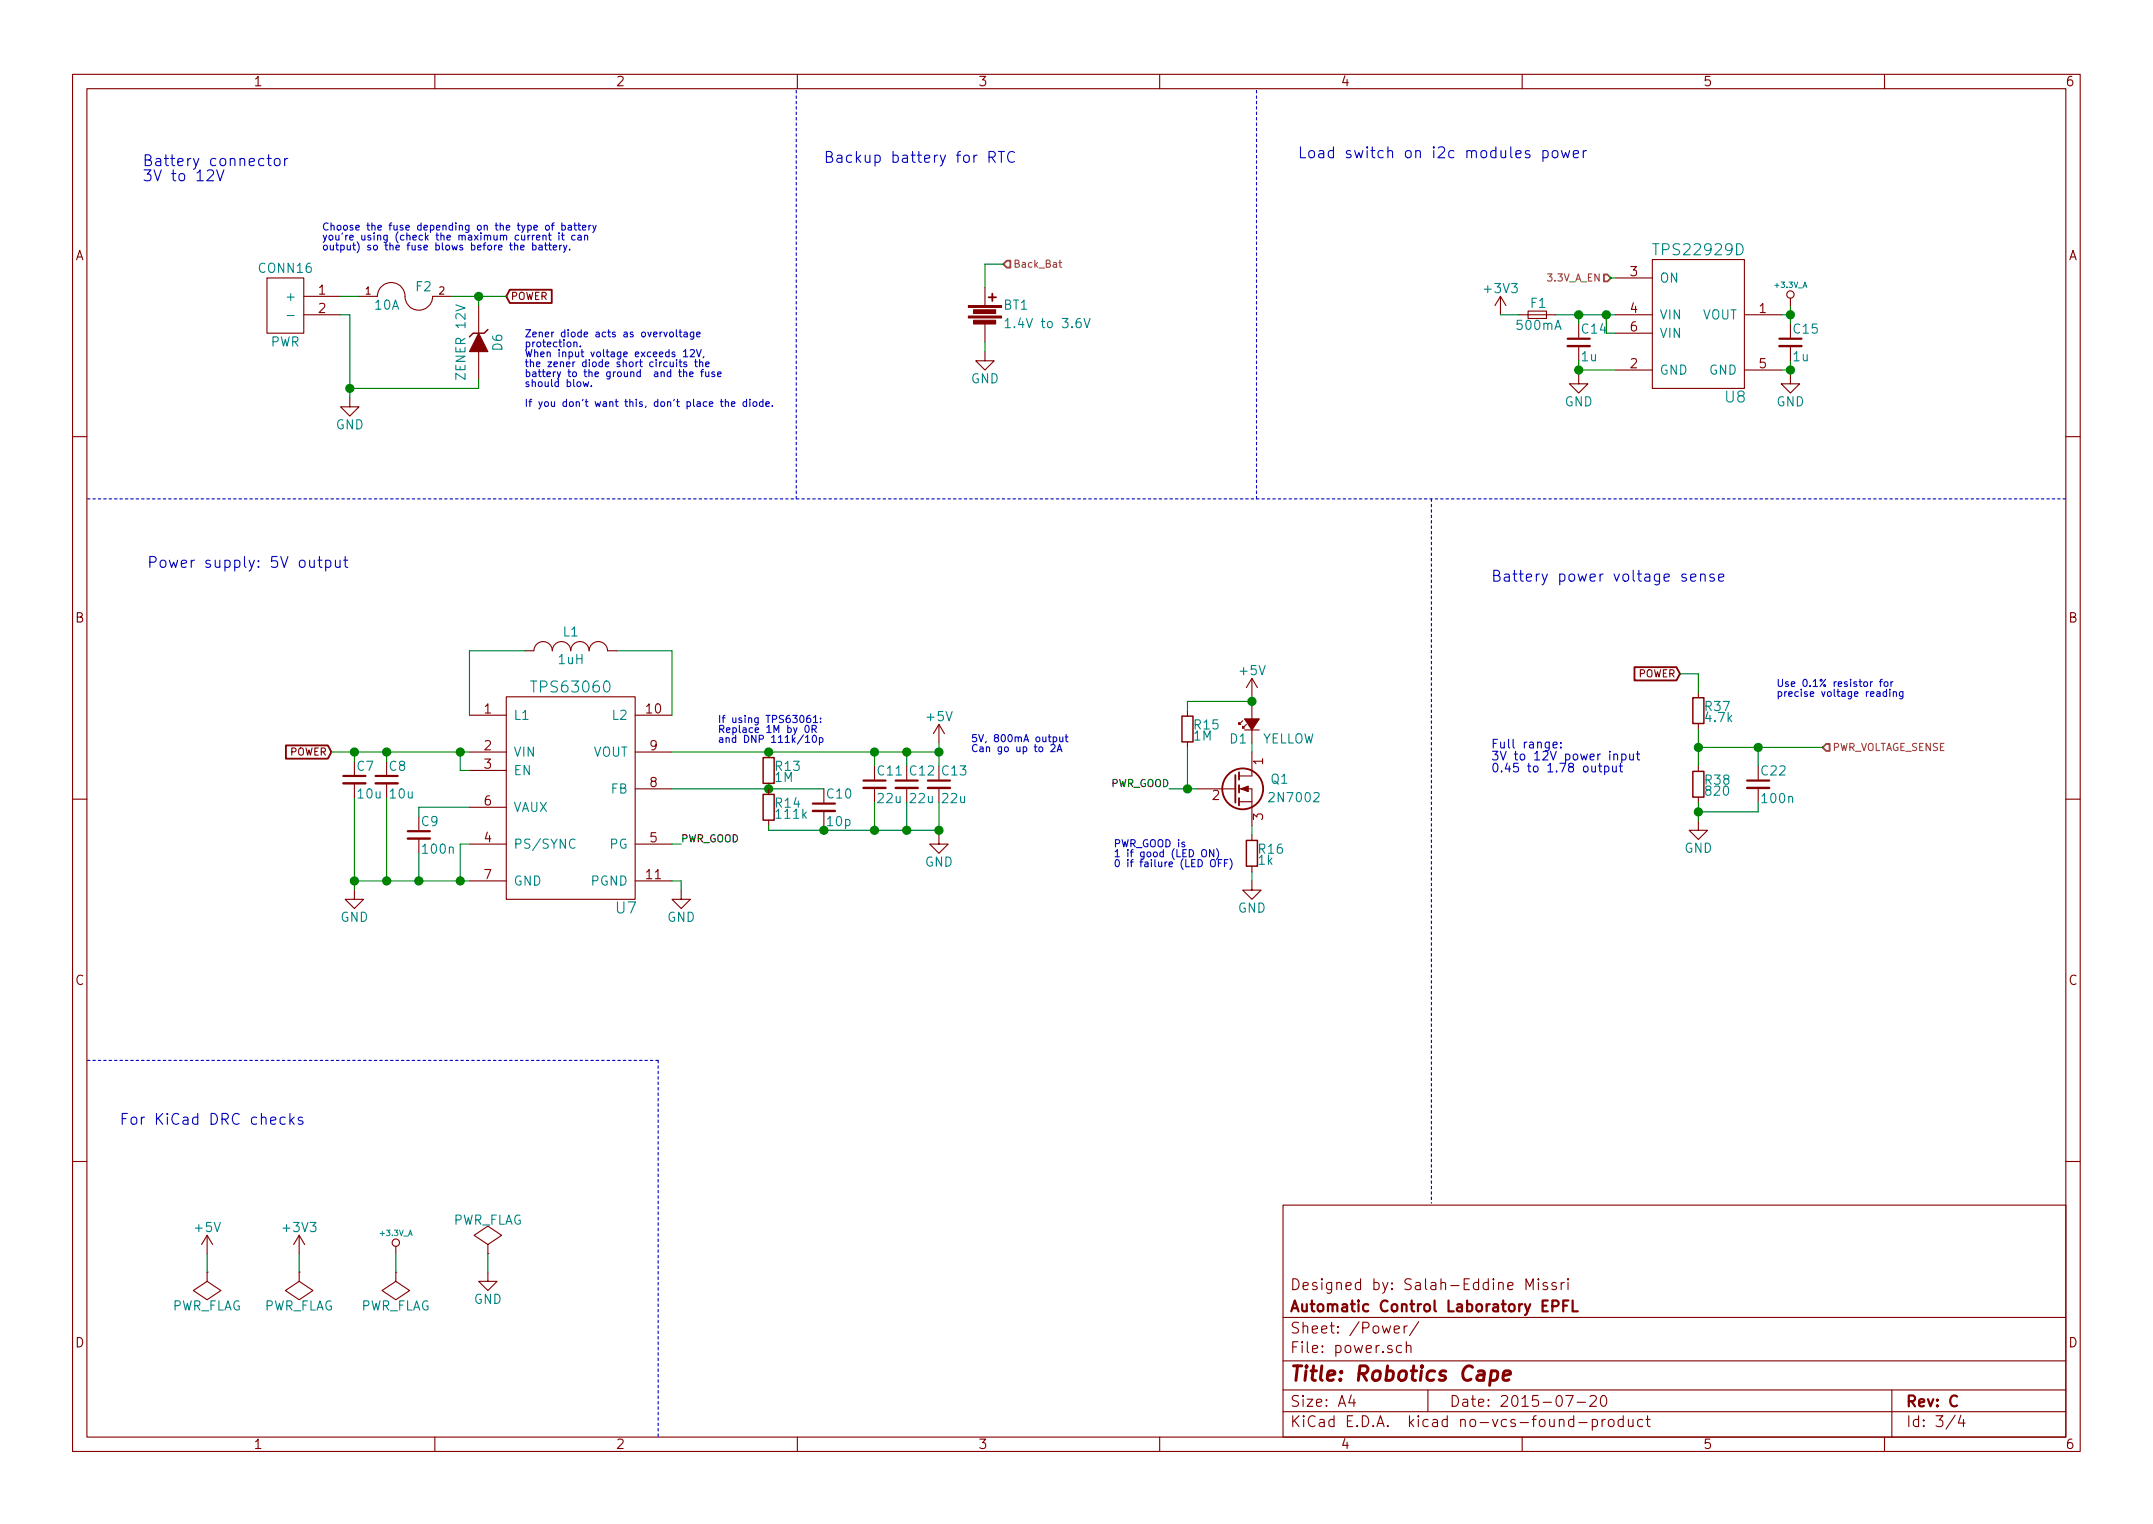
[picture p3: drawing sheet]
EESchema Schematic File Version 2
LIBS:power
LIBS:device
LIBS:transistors
LIBS:conn
LIBS:linear
LIBS:regul
LIBS:74xx
LIBS:cmos4000
LIBS:adc-dac
LIBS:memory
LIBS:xilinx
LIBS:microcontrollers
LIBS:dsp
LIBS:microchip
LIBS:analog_switches
LIBS:motorola
LIBS:texas
LIBS:intel
LIBS:audio
LIBS:interface
LIBS:digital-audio
LIBS:philips
LIBS:display
LIBS:cypress
LIBS:siliconi
LIBS:opto
LIBS:atmel
LIBS:contrib
LIBS:valves
LIBS:phoenix
LIBS:cvra
LIBS:_wireless
LIBS:_stm32
LIBS:_sensors
LIBS:_power
LIBS:_motor_drivers
LIBS:_linear-regulators
LIBS:_ic
LIBS:_div
LIBS:_connectors
LIBS:_charge-pump-regulators
LIBS:_audio
LIBS:_antenna
LIBS:National
LIBS:Mec
LIBS:IRF
LIBS:Comp2014
LIBS:robocape-cache
EELAYER 25 0
EELAYER END
$Descr A4 11693 8268
encoding utf-8
Sheet 3 4
Title "Robotics Cape"
Date "2015-07-20"
Rev "C"
Comp "Automatic Control Laboratory EPFL"
Comment1 "Designed by: Salah-Eddine Missri"
Comment2 ""
Comment3 ""
Comment4 ""
$EndDescr
$Comp
L PWR CONN16
U 1 1
P 1500 1650
F 0 "CONN16" H 1450 1850 50  0000 C CNN
F 1 "PWR" H 1450 1450 50  0000 C CNN
F 2 "_connectors:_Pin2mm_2" H 1750 1650 50  0001 C CNN
F 3 "DOCUMENTATION" H 1750 1650 50  0001 C CNN
	1    1500 1650
	-1   0    0    -1  
$EndComp
$Comp
L GND #PWR064
U 1 1
P 1900 2150
F 0 "#PWR064" H 1900 1900 50  0001 C CNN
F 1 "GND" H 1900 2000 50  0000 C CNN
F 2 "" H 1900 2150 60  0000 C CNN
F 3 "" H 1900 2150 60  0000 C CNN
	1    1900 2150
	1    0    0    -1  
$EndComp
Text GLabel 2750 1600 2    39   Input ~ 0
POWER
Text GLabel 1800 4075 0    39   Input ~ 0
POWER
$Comp
L C_Small C7
U 1 1
P 1925 4225
F 0 "C7" H 1935 4295 50  0000 L CNN
F 1 "10u" H 1935 4145 50  0000 L CNN
F 2 "Capacitors_SMD:C_0402" H 1925 4225 60  0001 C CNN
F 3 "" H 1925 4225 60  0000 C CNN
	1    1925 4225
	1    0    0    -1  
$EndComp
$Comp
L C_Small C8
U 1 1
P 2100 4225
F 0 "C8" H 2110 4295 50  0000 L CNN
F 1 "10u" H 2110 4145 50  0000 L CNN
F 2 "Capacitors_SMD:C_0402" H 2100 4225 60  0001 C CNN
F 3 "" H 2100 4225 60  0000 C CNN
	1    2100 4225
	1    0    0    -1  
$EndComp
$Comp
L INDUCTOR_SMALL L1
U 1 1
P 3100 3525
F 0 "L1" H 3100 3625 50  0000 C CNN
F 1 "1uH" H 3100 3475 50  0000 C CNN
F 2 "inductors:Laird_TYS6045" H 3100 3525 60  0001 C CNN
F 3 "" H 3100 3525 60  0000 C CNN
	1    3100 3525
	1    0    0    -1  
$EndComp
$Comp
L C_Small C9
U 1 1
P 2275 4525
F 0 "C9" H 2285 4595 50  0000 L CNN
F 1 "100n" H 2285 4445 50  0000 L CNN
F 2 "Capacitors_SMD:C_0402" H 2275 4525 60  0001 C CNN
F 3 "" H 2275 4525 60  0000 C CNN
	1    2275 4525
	1    0    0    -1  
$EndComp
$Comp
L GND #PWR065
U 1 1
P 1925 4825
F 0 "#PWR065" H 1925 4575 50  0001 C CNN
F 1 "GND" H 1925 4675 50  0000 C CNN
F 2 "" H 1925 4825 60  0000 C CNN
F 3 "" H 1925 4825 60  0000 C CNN
	1    1925 4825
	1    0    0    -1  
$EndComp
$Comp
L GND #PWR066
U 1 1
P 3700 4825
F 0 "#PWR066" H 3700 4575 50  0001 C CNN
F 1 "GND" H 3700 4675 50  0000 C CNN
F 2 "" H 3700 4825 60  0000 C CNN
F 3 "" H 3700 4825 60  0000 C CNN
	1    3700 4825
	1    0    0    -1  
$EndComp
$Comp
L GND #PWR067
U 1 1
P 6800 4775
F 0 "#PWR067" H 6800 4525 50  0001 C CNN
F 1 "GND" H 6800 4625 50  0000 C CNN
F 2 "" H 6800 4775 60  0000 C CNN
F 3 "" H 6800 4775 60  0000 C CNN
	1    6800 4775
	1    0    0    -1  
$EndComp
$Comp
L TPS63060 U7
U 1 1
P 3100 3925
F 0 "U7" H 3400 2925 60  0000 C CNN
F 1 "TPS63060" H 3100 4125 60  0000 C CNN
F 2 "_std:WSON10" H 3100 3925 60  0001 C CNN
F 3 "" H 3100 3925 60  0000 C CNN
	1    3100 3925
	1    0    0    -1  
$EndComp
$Comp
L R_Small R13
U 1 1
P 4175 4175
F 0 "R13" H 4205 4195 50  0000 L CNN
F 1 "1M" H 4205 4135 50  0000 L CNN
F 2 "Resistors_SMD:R_0402" H 4175 4175 60  0001 C CNN
F 3 "" H 4175 4175 60  0000 C CNN
	1    4175 4175
	1    0    0    -1  
$EndComp
$Comp
L +5V #PWR068
U 1 1
P 5100 4025
F 0 "#PWR068" H 5100 3875 50  0001 C CNN
F 1 "+5V" H 5100 4165 50  0000 C CNN
F 2 "" H 5100 4025 60  0000 C CNN
F 3 "" H 5100 4025 60  0000 C CNN
	1    5100 4025
	1    0    0    -1  
$EndComp
Wire Wire Line
	1900 2150 1900 1700
Wire Wire Line
	1900 1700 1850 1700
Wire Wire Line
	1850 1600 1950 1600
Wire Wire Line
	3650 4075 5100 4075
Connection ~ 4175 4075
Wire Wire Line
	3650 3875 3650 3525
Wire Wire Line
	3650 3525 3350 3525
Wire Wire Line
	2850 3525 2550 3525
Wire Wire Line
	2550 3525 2550 3875
Wire Wire Line
	2500 4775 2500 4575
Wire Wire Line
	1925 4775 2550 4775
Wire Wire Line
	2500 4575 2550 4575
Connection ~ 2500 4775
Wire Wire Line
	2275 4775 2275 4625
Wire Wire Line
	2275 4425 2275 4375
Wire Wire Line
	2275 4375 2550 4375
Wire Wire Line
	1800 4075 2550 4075
Wire Wire Line
	2100 4075 2100 4125
Wire Wire Line
	1925 4075 1925 4125
Connection ~ 2100 4075
Connection ~ 1925 4075
Wire Wire Line
	1925 4325 1925 4825
Connection ~ 1925 4775
Wire Wire Line
	2100 4775 2100 4325
Connection ~ 2100 4775
Connection ~ 2275 4775
Wire Wire Line
	3650 4775 3700 4775
Wire Wire Line
	3700 4775 3700 4825
Wire Wire Line
	3650 4275 4475 4275
Connection ~ 4175 4275
$Comp
L R_Small R14
U 1 1
P 4175 4375
F 0 "R14" H 4205 4395 50  0000 L CNN
F 1 "111k" H 4205 4335 50  0000 L CNN
F 2 "Resistors_SMD:R_0402" H 4175 4375 60  0001 C CNN
F 3 "" H 4175 4375 60  0000 C CNN
	1    4175 4375
	1    0    0    -1  
$EndComp
$Comp
L C_Small C10
U 1 1
P 4475 4375
F 0 "C10" H 4485 4445 50  0000 L CNN
F 1 "10p" H 4485 4295 50  0000 L CNN
F 2 "Capacitors_SMD:C_0402" H 4475 4375 60  0001 C CNN
F 3 "" H 4475 4375 60  0000 C CNN
	1    4475 4375
	1    0    0    -1  
$EndComp
Text Label 3700 4575 0    39   ~ 0
PWR_GOOD
Wire Wire Line
	3700 4575 3650 4575
Wire Wire Line
	4475 4475 4475 4500
$Comp
L R_Small R16
U 1 1
P 6800 4625
F 0 "R16" H 6830 4645 50  0000 L CNN
F 1 "1k" H 6830 4585 50  0000 L CNN
F 2 "Resistors_SMD:R_0402" H 6800 4625 60  0001 C CNN
F 3 "" H 6800 4625 60  0000 C CNN
	1    6800 4625
	1    0    0    -1  
$EndComp
$Comp
L Led_Small D1
U 1 1
P 6800 3925
F 0 "D1" V 6725 3950 50  0000 L CNN
F 1 "YELLOW" V 6725 3725 50  0000 C CNN
F 2 "LEDs:LED-0603" V 6800 3925 60  0001 C CNN
F 3 "" V 6800 3925 60  0000 C CNN
	1    6800 3925
	0    -1   -1   0   
$EndComp
Wire Wire Line
	6800 4475 6800 4525
Wire Wire Line
	6800 4725 6800 4775
Text Label 6350 4275 2    39   ~ 0
PWR_GOOD
$Comp
L Q_NMOS_DGS Q1
U 1 1
P 6700 4275
F 0 "Q1" H 7000 4325 50  0000 R CNN
F 1 "2N7002" H 7175 4225 50  0000 R CNN
F 2 "_std:_SOT23-3" H 6900 4375 29  0001 C CNN
F 3 "" H 6700 4275 60  0000 C CNN
	1    6700 4275
	1    0    0    -1  
$EndComp
Wire Wire Line
	6800 4025 6800 4075
Wire Wire Line
	6350 4275 6500 4275
$Comp
L R_Small R15
U 1 1
P 6450 3950
F 0 "R15" H 6480 3970 50  0000 L CNN
F 1 "1M" H 6480 3910 50  0000 L CNN
F 2 "Resistors_SMD:R_0402" H 6450 3950 60  0001 C CNN
F 3 "" H 6450 3950 60  0000 C CNN
	1    6450 3950
	1    0    0    -1  
$EndComp
Wire Wire Line
	6450 4050 6450 4275
Connection ~ 6450 4275
$Comp
L +5V #PWR069
U 1 1
P 6800 3775
F 0 "#PWR069" H 6800 3625 50  0001 C CNN
F 1 "+5V" H 6800 3915 50  0000 C CNN
F 2 "" H 6800 3775 60  0000 C CNN
F 3 "" H 6800 3775 60  0000 C CNN
	1    6800 3775
	1    0    0    -1  
$EndComp
Wire Wire Line
	6800 3775 6800 3825
Wire Wire Line
	6800 3800 6450 3800
Wire Wire Line
	6450 3800 6450 3850
Connection ~ 6800 3800
Text Notes 6050 4700 0    39   ~ 0
PWR_GOOD is\n1 if good (LED ON)\n0 if failure (LED OFF)
Text Notes 3900 4025 0    39   ~ 0
If using TPS63061:\nReplace 1M by 0R\nand DNP 111k/10p
$Comp
L C_Small C11
U 1 1
P 4750 4250
F 0 "C11" H 4760 4320 50  0000 L CNN
F 1 "22u" H 4760 4170 50  0000 L CNN
F 2 "Capacitors_SMD:C_0402" H 4750 4250 60  0001 C CNN
F 3 "" H 4750 4250 60  0000 C CNN
	1    4750 4250
	1    0    0    -1  
$EndComp
$Comp
L C_Small C12
U 1 1
P 4925 4250
F 0 "C12" H 4935 4320 50  0000 L CNN
F 1 "22u" H 4935 4170 50  0000 L CNN
F 2 "Capacitors_SMD:C_0402" H 4925 4250 60  0001 C CNN
F 3 "" H 4925 4250 60  0000 C CNN
	1    4925 4250
	1    0    0    -1  
$EndComp
$Comp
L C_Small C13
U 1 1
P 5100 4250
F 0 "C13" H 5110 4320 50  0000 L CNN
F 1 "22u" H 5110 4170 50  0000 L CNN
F 2 "Capacitors_SMD:C_0402" H 5100 4250 60  0001 C CNN
F 3 "" H 5100 4250 60  0000 C CNN
	1    5100 4250
	1    0    0    -1  
$EndComp
Wire Wire Line
	5100 4025 5100 4150
Connection ~ 5100 4075
Wire Wire Line
	4925 4150 4925 4075
Connection ~ 4925 4075
Wire Wire Line
	4750 4075 4750 4150
Connection ~ 4750 4075
$Comp
L GND #PWR070
U 1 1
P 5100 4525
F 0 "#PWR070" H 5100 4275 50  0001 C CNN
F 1 "GND" H 5100 4375 50  0000 C CNN
F 2 "" H 5100 4525 60  0000 C CNN
F 3 "" H 5100 4525 60  0000 C CNN
	1    5100 4525
	1    0    0    -1  
$EndComp
Wire Wire Line
	4175 4500 5100 4500
Wire Wire Line
	5100 4350 5100 4525
Connection ~ 5100 4500
Wire Wire Line
	4925 4350 4925 4500
Connection ~ 4925 4500
Wire Wire Line
	4750 4350 4750 4500
Connection ~ 4750 4500
Wire Wire Line
	4175 4475 4175 4500
Connection ~ 4475 4500
Text Notes 5275 4075 0    39   ~ 0
5V, 800mA output\nCan go up to 2A
Wire Wire Line
	2550 4175 2500 4175
Wire Wire Line
	2500 4175 2500 4075
Connection ~ 2500 4075
$Comp
L TPS22929D U8
U 1 1
P 9225 1700
F 0 "U8" H 9425 1250 60  0000 C CNN
F 1 "TPS22929D" H 9225 2050 60  0000 C CNN
F 2 "_std:_TSOT23-6" H 8625 2000 60  0001 C CNN
F 3 "" H 8625 2000 60  0000 C CNN
	1    9225 1700
	1    0    0    -1  
$EndComp
$Comp
L +3V3 #PWR071
U 1 1
P 8150 1700
F 0 "#PWR071" H 8150 1550 50  0001 C CNN
F 1 "+3V3" H 8150 1840 50  0000 C CNN
F 2 "" H 8150 1700 60  0000 C CNN
F 3 "" H 8150 1700 60  0000 C CNN
	1    8150 1700
	1    0    0    -1  
$EndComp
$Comp
L C_Small C14
U 1 1
P 8575 1850
F 0 "C14" H 8585 1920 50  0000 L CNN
F 1 "1u" H 8585 1770 50  0000 L CNN
F 2 "Capacitors_SMD:C_0402" H 8575 1850 60  0001 C CNN
F 3 "" H 8575 1850 60  0000 C CNN
	1    8575 1850
	1    0    0    -1  
$EndComp
Wire Wire Line
	8575 1950 8575 2025
Wire Wire Line
	8575 2000 8775 2000
Wire Wire Line
	8775 1800 8725 1800
Wire Wire Line
	8725 1800 8725 1700
Wire Wire Line
	8450 1700 8775 1700
Connection ~ 8725 1700
Wire Wire Line
	8575 1700 8575 1750
Connection ~ 8575 1700
$Comp
L GND #PWR072
U 1 1
P 8575 2025
F 0 "#PWR072" H 8575 1775 50  0001 C CNN
F 1 "GND" H 8575 1875 50  0000 C CNN
F 2 "" H 8575 2025 60  0000 C CNN
F 3 "" H 8575 2025 60  0000 C CNN
	1    8575 2025
	1    0    0    -1  
$EndComp
Connection ~ 8575 2000
$Comp
L GND #PWR073
U 1 1
P 9725 2025
F 0 "#PWR073" H 9725 1775 50  0001 C CNN
F 1 "GND" H 9725 1875 50  0000 C CNN
F 2 "" H 9725 2025 60  0000 C CNN
F 3 "" H 9725 2025 60  0000 C CNN
	1    9725 2025
	1    0    0    -1  
$EndComp
Wire Wire Line
	9725 1950 9725 2025
Wire Wire Line
	9725 2000 9675 2000
$Comp
L C_Small C15
U 1 1
P 9725 1850
F 0 "C15" H 9735 1920 50  0000 L CNN
F 1 "1u" H 9735 1770 50  0000 L CNN
F 2 "Capacitors_SMD:C_0402" H 9725 1850 60  0001 C CNN
F 3 "" H 9725 1850 60  0000 C CNN
	1    9725 1850
	1    0    0    -1  
$EndComp
Wire Wire Line
	9725 1650 9725 1750
Wire Wire Line
	9725 1700 9675 1700
Connection ~ 9725 2000
$Comp
L +3.3V_A #PWR074
U 1 1
P 9725 1650
F 0 "#PWR074" H 9725 1610 30  0001 C CNN
F 1 "+3.3V_A" H 9725 1760 30  0000 C CNN
F 2 "" H 9725 1650 60  0000 C CNN
F 3 "" H 9725 1650 60  0000 C CNN
	1    9725 1650
	1    0    0    -1  
$EndComp
Connection ~ 9725 1700
Text HLabel 8750 1500 0    39   Input ~ 0
3.3V_A_EN
Wire Wire Line
	8750 1500 8775 1500
$Comp
L F_Small F1
U 1 1
P 8350 1700
F 0 "F1" H 8310 1760 50  0000 L CNN
F 1 "500mA" H 8230 1640 50  0000 L CNN
F 2 "Resistors_SMD:R_0805" H 8350 1700 60  0001 C CNN
F 3 "" H 8350 1700 60  0000 C CNN
	1    8350 1700
	1    0    0    -1  
$EndComp
Wire Wire Line
	8250 1700 8150 1700
$Comp
L Battery BT1
U 1 1
P 5350 1700
F 0 "BT1" H 5450 1750 50  0000 L CNN
F 1 "1.4V to 3.6V" H 5450 1650 50  0000 L CNN
F 2 "_connectors:BK-885" V 5350 1740 60  0001 C CNN
F 3 "" V 5350 1740 60  0000 C CNN
	1    5350 1700
	1    0    0    -1  
$EndComp
$Comp
L GND #PWR075
U 1 1
P 5350 1900
F 0 "#PWR075" H 5350 1650 50  0001 C CNN
F 1 "GND" H 5350 1750 50  0000 C CNN
F 2 "" H 5350 1900 60  0000 C CNN
F 3 "" H 5350 1900 60  0000 C CNN
	1    5350 1900
	1    0    0    -1  
$EndComp
Wire Wire Line
	5350 1900 5350 1850
Text HLabel 5450 1425 2    39   Input ~ 0
Back_Bat
Wire Wire Line
	5350 1425 5350 1550
Wire Wire Line
	5450 1425 5350 1425
Text Notes 4475 875  0    59   ~ 0
Backup battery for RTC
Text Notes 800  3075 0    59   ~ 0
Power supply: 5V output
Text Notes 775  975  0    59   ~ 0
Battery connector\n3V to 12V
Text Notes 7050 850  0    59   ~ 0
Load switch on i2c modules power
Wire Notes Line
	475  2700 11225 2700
Wire Notes Line
	6825 2700 6825 475 
Wire Notes Line
	4325 2700 4325 475 
$Comp
L PWR_FLAG #FLG076
U 1 1
P 1625 6900
F 0 "#FLG076" H 1625 6995 50  0001 C CNN
F 1 "PWR_FLAG" H 1625 7080 50  0000 C CNN
F 2 "" H 1625 6900 60  0000 C CNN
F 3 "" H 1625 6900 60  0000 C CNN
	1    1625 6900
	-1   0    0    1   
$EndComp
$Comp
L +3V3 #PWR077
U 1 1
P 1625 6800
F 0 "#PWR077" H 1625 6650 50  0001 C CNN
F 1 "+3V3" H 1625 6940 50  0000 C CNN
F 2 "" H 1625 6800 60  0000 C CNN
F 3 "" H 1625 6800 60  0000 C CNN
	1    1625 6800
	1    0    0    -1  
$EndComp
Wire Wire Line
	1625 6800 1625 6900
$Comp
L +3.3V_A #PWR078
U 1 1
P 2150 6800
F 0 "#PWR078" H 2150 6760 30  0001 C CNN
F 1 "+3.3V_A" H 2150 6910 30  0000 C CNN
F 2 "" H 2150 6800 60  0000 C CNN
F 3 "" H 2150 6800 60  0000 C CNN
	1    2150 6800
	1    0    0    -1  
$EndComp
$Comp
L PWR_FLAG #FLG079
U 1 1
P 2150 6900
F 0 "#FLG079" H 2150 6995 50  0001 C CNN
F 1 "PWR_FLAG" H 2150 7080 50  0000 C CNN
F 2 "" H 2150 6900 60  0000 C CNN
F 3 "" H 2150 6900 60  0000 C CNN
	1    2150 6900
	-1   0    0    1   
$EndComp
$Comp
L PWR_FLAG #FLG080
U 1 1
P 1125 6900
F 0 "#FLG080" H 1125 6995 50  0001 C CNN
F 1 "PWR_FLAG" H 1125 7080 50  0000 C CNN
F 2 "" H 1125 6900 60  0000 C CNN
F 3 "" H 1125 6900 60  0000 C CNN
	1    1125 6900
	-1   0    0    1   
$EndComp
$Comp
L +5V #PWR081
U 1 1
P 1125 6800
F 0 "#PWR081" H 1125 6650 50  0001 C CNN
F 1 "+5V" H 1125 6940 50  0000 C CNN
F 2 "" H 1125 6800 60  0000 C CNN
F 3 "" H 1125 6800 60  0000 C CNN
	1    1125 6800
	1    0    0    -1  
$EndComp
Wire Wire Line
	1125 6800 1125 6900
Wire Wire Line
	2150 6800 2150 6900
$Comp
L PWR_FLAG #FLG082
U 1 1
P 2650 6800
F 0 "#FLG082" H 2650 6895 50  0001 C CNN
F 1 "PWR_FLAG" H 2650 6980 50  0000 C CNN
F 2 "" H 2650 6800 60  0000 C CNN
F 3 "" H 2650 6800 60  0000 C CNN
	1    2650 6800
	1    0    0    -1  
$EndComp
$Comp
L GND #PWR083
U 1 1
P 2650 6900
F 0 "#PWR083" H 2650 6650 50  0001 C CNN
F 1 "GND" H 2650 6750 50  0000 C CNN
F 2 "" H 2650 6900 60  0000 C CNN
F 3 "" H 2650 6900 60  0000 C CNN
	1    2650 6900
	1    0    0    -1  
$EndComp
Wire Wire Line
	2650 6900 2650 6800
Text Notes 650  6100 0    59   ~ 0
For KiCad DRC checks
Wire Notes Line
	475  5750 3575 5750
Wire Notes Line
	3575 5750 3575 7800
Text Notes 8100 3150 0    59   ~ 0
Battery power voltage sense
Wire Notes Line
	7775 2700 7775 6525
Text HLabel 9900 4050 2    39   Input ~ 0
PWR_VOLTAGE_SENSE
Text GLabel 9125 3650 0    39   Input ~ 0
POWER
$Comp
L R_Small R37
U 1 1
P 9225 3850
F 0 "R37" H 9255 3870 50  0000 L CNN
F 1 "4.7k" H 9255 3810 50  0000 L CNN
F 2 "Resistors_SMD:R_0402" H 9225 3850 60  0001 C CNN
F 3 "" H 9225 3850 60  0000 C CNN
	1    9225 3850
	1    0    0    -1  
$EndComp
$Comp
L R_Small R38
U 1 1
P 9225 4250
F 0 "R38" H 9255 4270 50  0000 L CNN
F 1 "820" H 9255 4210 50  0000 L CNN
F 2 "Resistors_SMD:R_0402" H 9225 4250 60  0001 C CNN
F 3 "" H 9225 4250 60  0000 C CNN
	1    9225 4250
	1    0    0    -1  
$EndComp
$Comp
L C_Small C22
U 1 1
P 9550 4250
F 0 "C22" H 9560 4320 50  0000 L CNN
F 1 "100n" H 9560 4170 50  0000 L CNN
F 2 "Capacitors_SMD:C_0402" H 9550 4250 60  0001 C CNN
F 3 "" H 9550 4250 60  0000 C CNN
	1    9550 4250
	1    0    0    -1  
$EndComp
$Comp
L GND #PWR084
U 1 1
P 9225 4450
F 0 "#PWR084" H 9225 4200 50  0001 C CNN
F 1 "GND" H 9225 4300 50  0000 C CNN
F 2 "" H 9225 4450 60  0000 C CNN
F 3 "" H 9225 4450 60  0000 C CNN
	1    9225 4450
	1    0    0    -1  
$EndComp
Wire Wire Line
	9225 4050 9900 4050
Wire Wire Line
	9225 3950 9225 4150
Connection ~ 9225 4050
Wire Wire Line
	9550 4150 9550 4050
Connection ~ 9550 4050
Wire Wire Line
	9225 4350 9225 4450
Wire Wire Line
	9550 4350 9550 4400
Wire Wire Line
	9550 4400 9225 4400
Connection ~ 9225 4400
Wire Wire Line
	9125 3650 9225 3650
Wire Wire Line
	9225 3650 9225 3750
Text Notes 9650 3775 0    39   ~ 0
Use 0.1% resistor for \nprecise voltage reading
Text Notes 8100 4250 0    47   ~ 0
Full range:\n3V to 12V power input\n0.45 to 1.78 output\n\n
$Comp
L FUSE F2
U 1 1
P 2200 1600
F 0 "F2" H 2300 1650 50  0000 C CNN
F 1 "10A" H 2100 1550 50  0000 C CNN
F 2 "Resistors_SMD:R_1206" H 2200 1600 60  0001 C CNN
F 3 "" H 2200 1600 60  0000 C CNN
	1    2200 1600
	1    0    0    -1  
$EndComp
$Comp
L ZENER D6
U 1 1
P 2600 1850
F 0 "D6" H 2600 1950 50  0000 C CNN
F 1 "ZENER 12V" H 2600 1750 50  0000 C CNN
F 2 "Diodes_SMD:Diode-SMA_Standard" H 2600 1850 60  0001 C CNN
F 3 "" H 2600 1850 60  0000 C CNN
	1    2600 1850
	0    1    1    0   
$EndComp
Wire Wire Line
	2450 1600 2750 1600
Wire Wire Line
	2600 1600 2600 1650
Wire Wire Line
	2600 2050 2600 2100
Wire Wire Line
	2600 2100 1900 2100
Connection ~ 1900 2100
Connection ~ 2600 1600
Text Notes 2850 2200 0    39   ~ 0
Zener diode acts as overvoltage \nprotection. \nWhen input voltage exceeds 12V,\nthe zener diode short circuits the \nbattery to the ground  and the fuse \nshould blow.\n\nIf you don't want this, don't place the diode.
Text Notes 1750 1350 0    39   ~ 0
Choose the fuse depending on the type of battery \nyou're using (check the maximum current it can \noutput) so the fuse blows before the battery.
$EndSCHEMATC
